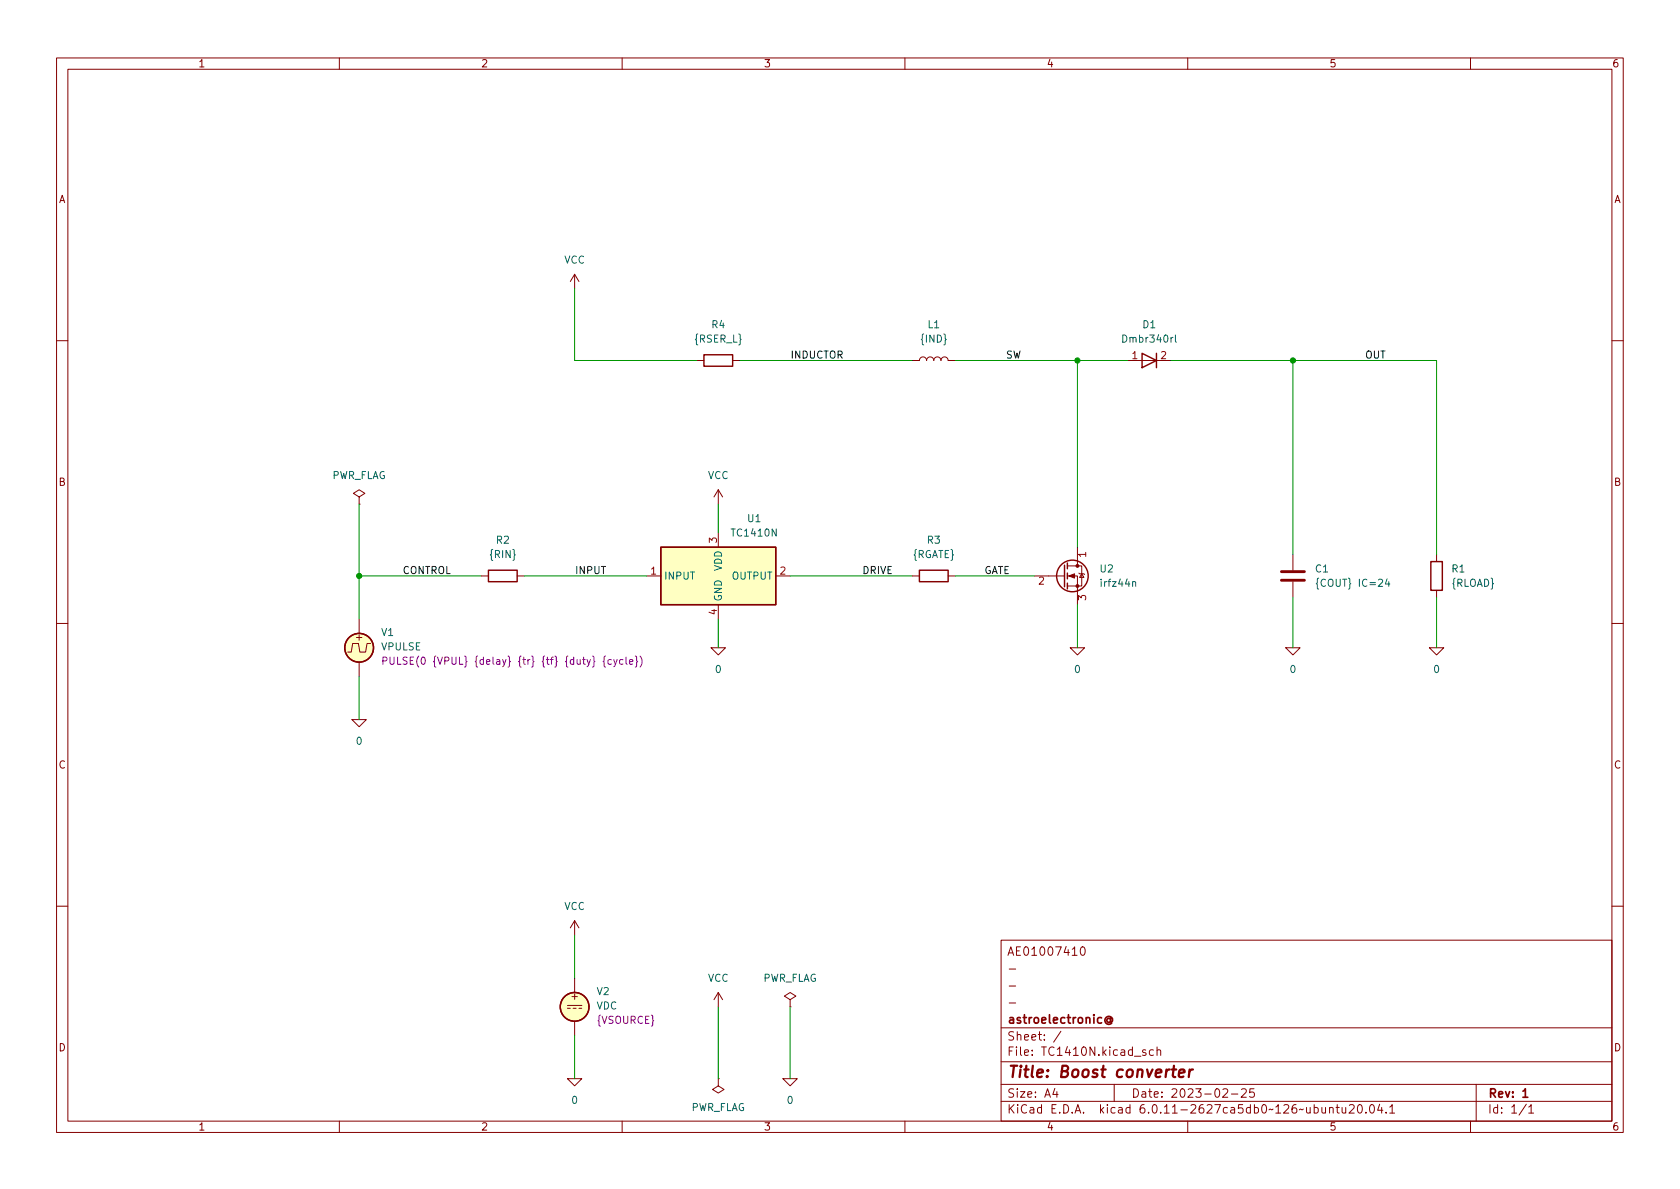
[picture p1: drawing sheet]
<svg xmlns="http://www.w3.org/2000/svg" width="297mm" height="210mm" viewBox="0 0 297 210" stroke-linecap="round" stroke-linejoin="round" font-family="sans-serif">
<g fill="none" stroke="#840000" stroke-width=".18">
<path d="M10 10.2h277v190.1h-277zM12 12.2h273v186.1h-273zM60 10.2v2M110 10.2v2M160 10.2v2M210 10.2v2M260 10.2v2M101.6 48.5l-.8 1.3M101.6 48.5v2.5M101.6 48.5l.8 1.3M10 60.2h2M123.2 63.7h1.3"/>
<path d="M129.5 63.7h1.3M161.3 63.7h1.3a.64 .64 0 0 1 .6-.6 .64 .64 0 0 1 .6 .6 .64 .64 0 0 1 .7-.6 .64 .64 0 0 1 .6 .6 .64 .64 0 0 1 .6-.6 .64 .64 0 0 1 .7 .6 .64 .64 0 0 1 .6-.6 .64 .64 0 0 1 .6 .6h1.3M199.4 63.7h7.6M285 60.2h2M63.5 87.9l1-.7-1-.6-1 .6 1 .7v1.2M63.5 89.1h.1M127 86.6l-.8 1.3M127 86.6v2.5M127 94.2v2.6M127 86.6l.8 1.3M190.5 96.8v3.3M228.6 98v2.8"/>
<path d="M254 98v1.3M10 110.2h2M63.5 109.5v2.5M63.5 117.1v2.5M65.5 113.8h-.6l-.3 1.5h-1l-.2-1.5h-1l-.3 1.5h-.6M85.1 101.8h1.3M91.4 101.8h1.3M114.3 101.8h2.5M125.7 114.5h2.6l-1.3 1.3zM127 106.9v2.6M137.2 101.8h2.5M161.3 101.8h1.3"/>
<path d="M167.6 101.8h1.3M182.9 101.8h5.3M188.7 101.8h1.8v5.1M188.7 100.1h2.6v3.5h-2.6M189.2 114.5h2.6l-1.3 1.3zM190.8 101.3l.1 .2h.7l.2 .1M191.3 101.5l.3 .6h-.7zM227.3 114.5h2.6l-1.3 1.3zM228.6 102.9v2.8M252.7 114.5h2.6l-1.3 1.3zM254 104.4v1.3M285 110.2h2"/>
<path d="M62.2 127.2h2.6l-1.3 1.3zM10 160.2h2M100.3 177.8h2.6M100.3 178.3h.5M101.3 178.3h.6M101.6 162.8v2.5M101.6 173v2.5M101.6 162.8l-.8 1.3M101.6 162.8l.8 1.3M102.4 178.3h.5M127 175.5v2.5M127 175.5l-.8 1.3"/>
<path d="M127 175.5l.8 1.3M139.7 176.8l1-.7-1-.6-1 .6 1 .7v1.2M139.7 178h.1M177 166.3h108v32h-108zM178.4 177.4h1.2M178.4 174.4h1.2M178.4 171.4h1.2M191.1 167.6l.3-.2a.81 .81 0 0 1 .5 .7 .81 .81 0 0 1-.3 .8h-.1a.81 .81 0 0 1-.4-1.3zM285 160.2h2M60 198.3v2M100.3 190.7h2.6l-1.3 1.3zM101.6 180.6v2.5"/>
<path d="M110 198.3v2M127 190.7v1.3l1 .7-1 .6-1-.6 1-.7M127 190.7h.1M138.4 190.7h2.6l-1.3 1.3zM160 198.3v2M177 194.8h108M177 191.8h108M177 187.8h108M177 181.8h108M182.5 186.5v.1M182.5 185.7v.1M184.6 183.8v.1"/>
<path d="M184.6 183v.1M187.6 182.4l-1.3 1.9M197 191.8v3M203.9 185.7l-.4-.1-.3 .3v.4l.2 .3h.5M204.6 185.8l.2-.2 .3 .1 .1 .9M204.6 185.1v1.5M210 198.3v2M217.7 193.5h1.2M219.5 192.7l.6-.2 .2 .2 .1 .3-1 1h1M221.7 192.5h-.7l-.1 .7 .2-.1 .5 .1 .2 .2-.1 .5-.2 .1-.6-.1M238.6 195.5l.5-.2 .3 .2v.3l-.9 1h.9M240.2 195.4l.2-.1a.81 .81 0 0 1 .5 .7 .81 .81 0 0 1-.3 .8h-.1a.81 .81 0 0 1-.6-.6 .81 .81 0 0 1 .3-.8z"/>
<path d="M241.5 196.7v.1M242.4 195.4l.1-.1a.81 .81 0 0 1 .6 .7 .81 .81 0 0 1-.3 .8h-.2a.81 .81 0 0 1-.5-.6 .81 .81 0 0 1 .3-.8zM243.9 195.3l-.3 1h.9M244.3 195.8v1M245.1 196.7v.1M245.7 195.8l.4-.5v1.5M245.7 196.8h.9M260 198.3v2M261 191.8v6.5M270.3 195.8l.4-.5v1.5M270.3 196.8h.9"/>
</g>
<path d="M196.3 180.2a.36 .36 0 0 0-.5 0 .36 .36 0 0 0 0 .5 .36 .36 0 0 0 .5-.1M196.3 180.1v.5l.2 .1a.63 .63 0 0 0-.2-1 .63 .63 0 0 0-.9 .4 .7 .7 0 0 0 .3 .9 .7 .7 0 0 0 .9-.1" fill="none" stroke="#840000" stroke-width=".3"/>
<g fill="none" stroke="#840000" stroke-width=".25">
<path d="M124.5 62.7h5v2.1h-5zM201.9 62.5l2.6 1.2-2.6 1.3zM204.5 62.5v2.5M116.8 96.8h20.4v10.1h-20.4zM188.2 99.9v3.9M188.7 99.6v1M253 99.3h2v5.1h-2zM86.4 100.8h5v2.1h-5zM162.6 100.8h5v2.1h-5zM188.7 101.3v1.1M188.7 103.1v1"/>
<circle cx="63.5" cy="114.5" r="2.54"/>
<circle cx="189.6" cy="101.8" r="2.79"/>
<circle cx="101.6" cy="178" r="2.54"/>
</g>
<path d="M163.3 59.1l-.2 .1v.6l-.2 .2 .2 .2v.6l.2 .2M166.9 59.1l.2 .1v.6l.2 .2-.2 .2v.6l-.2 .2M207 59.7v.8M207.4 59.7l-.4 .2M207.8 59.2v1.1l.2 .2M87.1 97.2l-.2 .1v.6l-.2 .2 .2 .2v.6l.2 .2M90.7 97.2l.2 .1v.6l.2 .2-.2 .2v.6l-.2 .2M137.3 93.5v1.3l-.8-1.3v1.3M200.3 103l.1-.2 .3 .1 .1 .8M200.3 102.8v.9M245.2 102.4l-.3 .9h.8M245.6 102.8v.9" fill="none" stroke="#006464" stroke-width=".18"/>
<g fill="#ffffc2" stroke="#ffffc2" stroke-width=".18">
<path d="M116.8 96.8h20.4v10.1h-20.4z"/>
<circle cx="63.5" cy="114.5" r="2.54"/>
<circle cx="101.6" cy="178" r="2.54"/>
</g>
<path d="M77.1 116l-.3 .2v.6l-.2 .2 .2 .2v.6l.3 .2M82.1 116l.3 .2v.6l.2 .2-.2 .2v.6l-.3 .2M84.4 116l-.2 .2v.6l-.2 .2 .2 .2v.6l.2 .2M89.8 116l.3 .2v.6l.1 .2-.1 .2v.6l-.3 .2M92.1 116l-.2 .2v.6l-.2 .2 .2 .2v.6l.2 .2M94 116l.2 .2v.6l.2 .2-.2 .2v.6l-.2 .2M100.4 116l-.2 .2v.6l-.2 .2 .2 .2v.6l.2 .2M104.8 116l.2 .2v.6l.2 .2-.2 .2v.6l-.2 .2M107.1 116l-.3 .2v.6l-.2 .2 .2 .2v.6l.3 .2" fill="none" stroke="#840084" stroke-width=".18"/>
<g fill="#840000" stroke="#840000" stroke-width=".18">
<path d="M189 101.8l1-.3v.7z"/>
<circle cx="190.5" cy="103.6" r=".25"/>
<circle cx="190.5" cy="100.1" r=".25"/>
</g>
<path d="M192 98h-1.3l.4 .4M183.8 102.2l.5-.2 .2 .4-.8 .9h.8M190.7 106.1v-.8l.5 .4 .1-.3h.5l.2 .1-.2 .6" fill="none" stroke="#a90000" stroke-width=".18"/>
<path d="M226.6 102.6h4M226.6 101.1h4" fill="none" stroke="#840000" stroke-width=".51"/>
<g fill="none" stroke="#009600" stroke-width=".18">
<path d="M101.6 51v12.7h21.6M130.8 63.7h30.5M168.9 63.7h30.5M190.5 63.7v33.1M207 63.7h47v34.3M228.6 63.7v34.3M63.5 89.1v20.4M127 89.1v5.1M63.5 101.8h21.6M63.5 119.6v7.6M92.7 101.8h21.6M127 109.5v5"/>
<path d="M139.7 101.8h21.6M168.9 101.8h14M190.5 106.9v7.6M228.6 105.7v8.8M254 105.7v8.8M101.6 165.3v7.7M127 178v12.7M139.7 178v12.7M101.6 183.1v7.6"/>
</g>
<g fill="#009600" stroke="#009600" stroke-width=".18">
<circle cx="63.5" cy="101.8" r=".46"/>
<circle cx="190.5" cy="63.7" r=".46"/>
<circle cx="228.6" cy="63.7" r=".46"/>
</g>
<g font-size="2.8" fill="#840000">
<text x="178" y="191.2">Title:</text>
<text x="187.3" y="191.2">Boost</text>
<text x="197.6" y="191.2">converter</text>
</g>
<g font-size="2.1" fill="#840000">
<text x="178" y="169.5">AE01007410</text>
<text x="178" y="184.5">Sheet:</text>
<text x="178" y="181.5">astroelectronic@</text>
<text x="178" y="187.2">File:</text>
<text x="184.4" y="187.2">TC1410N.kicad_sch</text>
<text x="178" y="197.4">KiCad</text>
<text x="178" y="194.6">Size:</text>
<text x="184.7" y="194.6">A4</text>
<text x="185.7" y="197.4">E.D.A.</text>
<text x="194.6" y="197.4">kicad</text>
<text x="200" y="194.6">Date:</text>
<text x="201.8" y="197.4">6.0.11-2627ca5db0~126~ubuntu20.04.1</text>
<text x="207" y="194.6">2023-02-25</text>
<text x="263" y="194.6">Rev:</text>
<text x="263" y="197.4">Id:</text>
<text x="267.1" y="197.4">1/1</text>
<text x="269.1" y="194.6">1</text>
</g>
<g font-size="1.8" fill="#840000">
<text x="35" y="12.3">1</text>
<text x="85" y="12.3">2</text>
<text x="135" y="12.3">3</text>
<text x="185" y="12.3">4</text>
<text x="235" y="12.3">5</text>
<text x="285" y="12.3">6</text>
<text x="10.4" y="36.3">A</text>
<text x="285.4" y="36.3">A</text>
<text x="10.3" y="86.3">B</text>
<text x="285.3" y="86.3">B</text>
<text x="62.6" y="113.7">+</text>
<text x="10.3" y="136.3">C</text>
<text x="285.3" y="136.3">C</text>
<text x="100.7" y="177.2">+</text>
<text x="10.3" y="186.3">D</text>
<text x="285.3" y="186.3">D</text>
<text x="35" y="200.3">1</text>
<text x="85" y="200.3">2</text>
<text x="135" y="200.3">3</text>
<text x="185" y="200.3">4</text>
<text x="235" y="200.3">5</text>
<text x="285" y="200.3">6</text>
</g>
<g font-size="1.8" fill="#006464">
<text x="99.7" y="47">VCC</text>
<text x="125.7" y="58.4">R4</text>
<text x="163.9" y="58.4">L1</text>
<text x="201.9" y="58.4">D1</text>
<text x="122.6" y="61">{RSER_L}</text>
<text x="162.6" y="61">{IND}</text>
<text x="198.1" y="61">Dmbr340rl</text>
<text x="58.7" y="85.1">PWR_FLAG</text>
<text x="125.1" y="85.1">VCC</text>
<text x="129.1" y="95.3">TC1410N</text>
<text x="132" y="92.7">U1</text>
<text x="86.4" y="99.1">{RIN}</text>
<text x="87.6" y="96.5">R2</text>
<text x="128" y="101.1" transform="rotate(-90 128 101.1)">VDD</text>
<text x="161.3" y="99.1">{RGATE}</text>
<text x="163.8" y="96.5">R3</text>
<text x="194.3" y="101.6">U2</text>
<text x="232.4" y="101.6">C1</text>
<text x="256.5" y="101.6">R1</text>
<text x="117.3" y="102.9">INPUT</text>
<text x="128" y="106.4" transform="rotate(-90 128 106.4)">GND</text>
<text x="129.3" y="102.9">OUTPUT</text>
<text x="194.3" y="104.1">irfz44n</text>
<text x="232.4" y="104.1">{COUT}</text>
<text x="240.1" y="104.1">IC=24</text>
<text x="256.5" y="104.1">{RLOAD}</text>
<text x="67.3" y="112.8">V1</text>
<text x="67.3" y="115.4">VPULSE</text>
<text x="126.3" y="119.4">0</text>
<text x="189.8" y="119.4">0</text>
<text x="227.9" y="119.4">0</text>
<text x="253.3" y="119.4">0</text>
<text x="62.8" y="132.1">0</text>
<text x="99.7" y="161.3">VCC</text>
<text x="125.1" y="174">VCC</text>
<text x="134.9" y="174">PWR_FLAG</text>
<text x="105.4" y="176.3">V2</text>
<text x="105.4" y="178.9">VDC</text>
<text x="100.9" y="195.6">0</text>
<text x="122.2" y="196.9">PWR_FLAG</text>
<text x="139" y="195.6">0</text>
</g>
<g font-size="1.8" fill="#0f0f0f">
<text x="139.7" y="63.4">INDUCTOR</text>
<text x="177.8" y="63.4">SW</text>
<text x="241.3" y="63.4">OUT</text>
<text x="71.1" y="101.5">CONTROL</text>
<text x="101.6" y="101.5">INPUT</text>
<text x="152.4" y="101.5">DRIVE</text>
<text x="174" y="101.5">GATE</text>
</g>
<g font-size="1.8" fill="#a90000">
<text x="200" y="63.5">1</text>
<text x="205.1" y="63.5">2</text>
<text x="114.9" y="101.6">1</text>
<text x="126.7" y="96.2" transform="rotate(-90 126.7 96.2)">3</text>
<text x="137.7" y="101.6">2</text>
<text x="192.8" y="98.7" transform="rotate(-90 192.8 98.7)">1</text>
<text x="126.7" y="108.9" transform="rotate(-90 126.7 108.9)">4</text>
</g>
<g font-size="1.8" fill="#840084">
<text x="67.3" y="117.9">PULSE(0</text>
<text x="76.5" y="117.9">{VPUL}</text>
<text x="84" y="117.9">{delay}</text>
<text x="91.8" y="117.9">{tr}</text>
<text x="96.2" y="117.9">{tf}</text>
<text x="100.4" y="117.9">{duty}</text>
<text x="107.2" y="117.9">{cycle})</text>
<text x="105.4" y="181.4">{VSOURCE}</text>
</g>
</svg>
